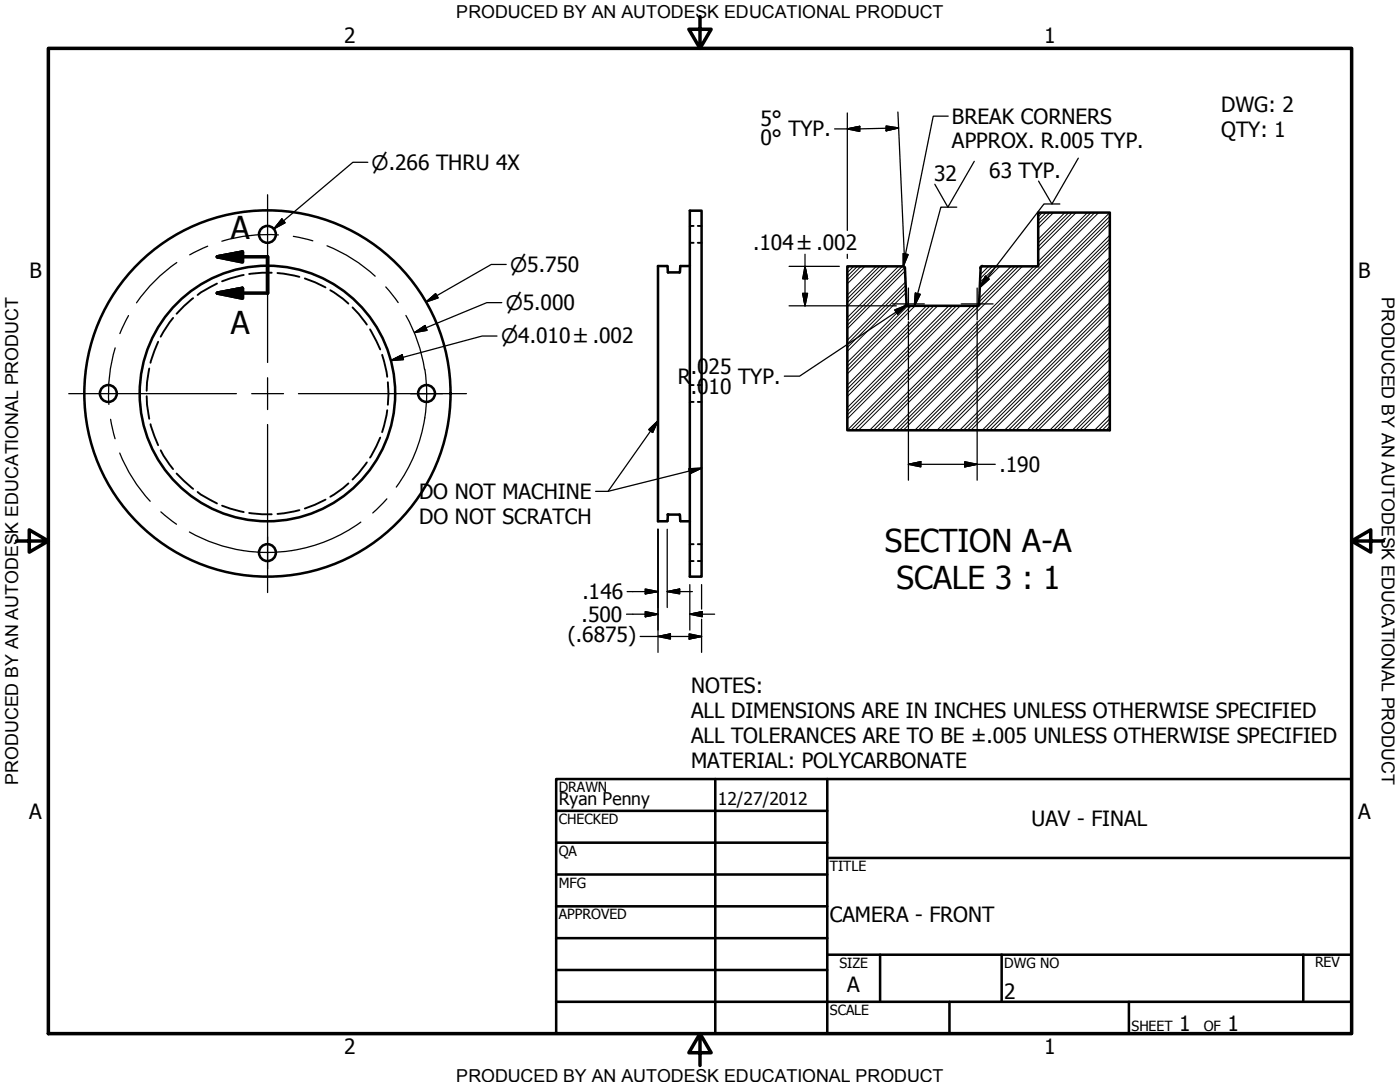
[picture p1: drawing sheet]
<svg xmlns="http://www.w3.org/2000/svg" width="279mm" height="216mm" viewBox="0 0 279 216" stroke-linecap="round" stroke-linejoin="round" font-family="sans-serif">
<!-- layer: Visible (ANSI) -->
<g fill="none" stroke="#000" stroke-width=".51">
<path d="M133.1 53.1h.1M133.2 53.1h-1.9v50.9h1.9M133.2 53.1l.1 1.2M133.3 54.3v.1M133.3 54.4h2.3M137.7 42h2.3v73.1h-2.3zM137.7 53.1h-1.9l-.1 1.2M180.2 53.1l.3 .2 .1 .2 .3 7.2M180.2 53.1h-11.1v32.8h52.4v-43.5h-14.3v10.7h-11.1M195.7 53.5l-.3 7.2M196.1 53.1h-.2l-.3 .4M180.8 60.7l.1 .2 .4 .2"/>
<path d="M181.3 61h13.7M195.5 60.7l-.3 .3-.2 .1M133.2 103.9h-.1M133.3 102.7l-.1 1.2M133.3 102.6l-.1 .1M133.3 102.7h2.3M135.6 102.7h.1M135.7 102.7l.1 1.2M135.8 104h1.9"/>
<circle cx="53.4" cy="46.8" r="1.68"/>
<circle cx="21.6" cy="78.5" r="1.68"/>
<circle cx="53.4" cy="78.5" r="36.5"/>
<circle cx="53.4" cy="78.5" r="25.5"/>
<circle cx="85.1" cy="78.5" r="1.68"/>
<circle cx="53.4" cy="110.3" r="1.68"/>
</g>
<!-- layer: Hidden (ANSI) -->
<g fill="none" stroke="#000" stroke-width=".38">
<path d="M38.5 59.5l-1.8 1.6-1.5 1.5M43.3 56.6l-3.2 1.8-.7 .5M48.6 54.9l-2.7 .7-1.6 .5M54.2 54.4h-1.9l-2.6 .3M55.4 54.5l4.4 .7M60.8 55.6l2.1 .7 2.1 1M65.9 57.9l2.6 1.7 1 1M137.7 45.1h.7M137.7 48.5h.7M139.3 45.1h.7M139.3 48.5h.7M29.3 79.1v1.6l.5 2.9"/>
<path d="M29.8 73.5l-.5 2.8v1.7M31.6 68.2l-1.6 4.2M34.5 63.4l-2.4 3.8M70.4 61.3l1.2 1.3 1.6 2.2M73.9 65.7l2 4M76.3 70.8l1 4.4M77.4 76.3l.1 2.2-.1 2.3M137.7 76.8h.7M139.3 76.8h.7M30 84.6l1.6 4.2M32.1 89.9l.5 1 1.9 2.7M35.2 94.5l3.3 3"/>
<path d="M39.4 98.2l.7 .5 3.2 1.8M65 99.7l-2.1 1-2.1 .8M69.5 96.5l-1 .9-2.6 1.7M73.2 92.3l-1.6 2.1-1.2 1.3M75.9 87.3l-2 4M77.3 81.9l-1 4.3M137.7 80.2h.7M139.3 80.2h.7M44.3 100.9l1.6 .6 2.7 .7M49.7 102.4l2.6 .2h1.9M59.8 101.8l-4.4 .8M137.7 108.6h.7"/>
<path d="M137.7 112h.7M139.3 108.6h.7M139.3 112h.7"/>
</g>
<!-- layer: Section Line (ANSI) -->
<path d="M43.4 58.5l5-1v2zM43.4 51.2l5-.9v2zM43.4 51.2h10v7.3h-10" fill="none" stroke="#000" stroke-width=".7"/>
<path d="M43.4 58.5l5-1zM43.4 58.5l5-1v2zM43.4 51.2l5-.9zM43.4 51.2l5-.9v2z" fill="#000" stroke="#000" stroke-width=".7"/>
<!-- layer: Border (ANSI) -->
<path d="M9.7 9.7h260v196.5h-260zM139.7 3.3v6.4l-2.2-3.9h4.4l-2.2 3.9M3.3 107.9h6.4l-3.9-2.2v4.5l3.9-2.3M269.7 107.9l3.9 2.3v-4.5l-3.9 2.2h6.4M139.7 206.2l2.2 3.9h-4.4l2.2-3.9v6.4" fill="none" stroke="#000" stroke-width=".7"/>
<!-- layer: Hatch (ANSI) -->
<g fill="none" stroke="#000" stroke-width=".2">
<path d="M170.4 53.1l-1.3 1.3M171.1 53.1l-2 2M171.8 53.1l-2.7 2.8M172.6 53.1l-3.5 3.5M174.9 53.1l-5.8 5.8M175.6 53.1l-6.5 6.5M176.3 53.1l-7.2 7.3M177.1 53.1l-8 8.1M179.3 53.1l-10.2 10.3M180.1 53.1l-11 11M180.5 53.4l-11.4 11.5M180.6 54.1l-11.5 11.5"/>
<path d="M180.7 56.3l-11.6 11.6M180.7 57l-11.6 11.6M180.7 57.7l-11.6 11.6M180.8 58.4l-11.7 11.7M197.3 53.1l-1.7 1.7M198.1 53.1l-2.5 2.5M198.8 53.1l-3.2 3.2M199.5 53.1l-4 4.1M201.8 53.1l-6.3 6.4M202.6 53.1l-7.2 7.2M203.3 53.1l-32.7 32.8M204 53.1l-32.7 32.8"/>
<path d="M206.3 53.1l-32.8 32.8M207 53.1l-32.7 32.8M208 42.4l-.8 .8M208.8 42.4l-1.6 1.6M209.5 42.4l-2.3 2.3M210.2 42.4l-3 3.1M212.5 42.4l-5.3 5.4M213.3 42.4l-6.1 6.1M214 42.4l-6.8 6.8M214.8 42.4l-7.6 7.6M217 42.4l-9.8 9.8M217.7 42.4l-10.5 10.6"/>
<path d="M218.5 42.4l-43.4 43.5M219.3 42.4l-43.5 43.5M221.5 55.9l-30 30M221.5 51.4l-34.5 34.5M221.5 46.9l-38.9 39M221.5 42.4l-43.4 43.5M221.5 56.6l-29.2 29.3M221.5 52.1l-33.7 33.8M221.5 47.7l-38.2 38.2M221.5 43.2l-42.7 42.7M221.5 57.4l-28.5 28.5M221.5 52.9l-33 33"/>
<path d="M221.5 48.4l-37.5 37.5M221.5 43.9l-42 42M221.5 58.2l-27.8 27.7M221.5 53.7l-32.2 32.2M221.5 49.1l-36.7 36.8M221.5 44.6l-41.2 41.3M180.8 60.6l-11.7 11.7M181.2 61l-12.1 12.1M181.9 61l-12.8 12.9M182.6 61l-13.5 13.6M184.9 61l-15.8 15.8M185.6 61l-16.5 16.6"/>
<path d="M186.4 61l-17.3 17.4M187.1 61l-18 18.1M189.4 61l-20.3 20.3M190.1 61l-21 21.1M190.9 61l-21.8 21.8M191.6 61l-22.5 22.6M193.9 61l-24.8 24.9M194.6 61l-24.8 24.9M221.5 78.4l-7.5 7.5M221.5 73.9l-12 12M221.5 69.3l-16.5 16.6M221.5 64.9l-21 21"/>
<path d="M221.5 60.4l-25.5 25.5M221.5 79.1l-6.8 6.8M221.5 74.6l-11.3 11.3M221.5 70.1l-15.8 15.8M221.5 65.6l-20.3 20.3M221.5 61.2l-24.8 24.7M221.5 79.8l-6 6.1M221.5 75.4l-10.6 10.5M221.5 70.9l-15 15M221.5 66.4l-19.5 19.5M221.5 61.8l-24 24.1M221.5 76.1l-9.8 9.8"/>
<path d="M221.5 71.6l-14.3 14.3M221.5 67.1l-18.7 18.8M221.5 62.6l-23.3 23.3M221.5 82.8l-3.1 3.1M221.5 83.6l-2.3 2.3M221.5 84.3l-1.5 1.6M221.5 85.1l-.8 .8M221.5 80.6l-5.3 5.3"/>
</g>
<!-- layer: Title (ANSI) -->
<g fill="none" stroke="#000" stroke-width=".51">
<path d="M111 155.4h158.7v50.8h-158.7zM142.7 155.4v50.8M165.1 155.4v50.8M111 161.8h54.1M111 168.1h54.1M111 174.5h54.1M165.1 171.2h104.6M111 180.8h54.1M111 187.2h54.1M111 193.5h54.1M111 199.9h158.7M165.1 190.5h104.6"/>
<path d="M175.6 190.5v9.4M189.5 199.9v6.3M199.9 190.5v9.4M225.3 199.9v6.3M260.1 190.5v9.4"/>
</g>
<!-- layer: Center Mark (ANSI) -->
<path d="M53.4 38.9v33.4M181.3 57.5v6.3M195 57.5v6.3M13.7 78.5h33.5M50.2 78.5h6.4M53.4 75.4v6.3M59.6 78.5h33.5M82 78.5h6.3M178.1 60.6h6.4M191.8 60.6h6.4M53.4 84.7v33.5M53.4 107.1v6.4" fill="none" stroke="#000" stroke-width=".25"/>
<!-- layer: Dimension (ANSI) -->
<g fill="none" stroke="#000" stroke-width=".25">
<path d="M169.1 25.7l2.5-.5v1zM169.1 22.5v23.5M176.8 25.1l2.5 .4-2.5 .6zM179.2 22.4l1.3 28.3M179.3 25.5l-12.7 .2M189.2 23.2h-3l-5.9 29.9M101 52.8h-3l-13 7.5M157.5 53.1h10M160.2 58.5h1l-.5 2.5zM160.7 53.1l.5 2.5h-1zM160.7 50.7v10.3M169.1 50.7v.9"/>
<path d="M180.3 50.6l.9 .2-.9 2.3zM78 71.9l2.3-1.1 .2 1zM82.7 66.4l2.1-1.4 .4 .9zM85 60.3l1.9-1.7 .5 .8zM99.2 67.1h-3l-18.2 4.8M100.1 60.4h-2.9l-14.5 6M157.5 61h21.4M178.6 61.8l2.4-.9-1.9 1.8zM181 60.9l-21.4 14.2h-3.1M181.3 64.2v31.6M195 64.2v31.6M181.3 92.6l2.5-.5v1.1z"/>
<path d="M181.3 92.6h17.3M192.5 92.1l2.5 .5-2.5 .6zM125.2 118h6.1M128.8 117.5l2.5 .5-2.5 .5zM131.3 105.6v24.6M133.2 118l2.4-.5v1zM133.2 118h5M133.2 105.6v15.6M137.7 116.6v9.1M140 116.6v4.9M125 122.6h6.3M127.8 127h12.2"/>
<path d="M128.8 122l2.5 .6-2.5 .5zM131.3 127l2.5-.5v1zM137.5 126.5l2.5 .5-2.5 .5zM137.7 122.6l2.4-.6v1.1zM137.7 122.6h4.9M140 123.6v6.6"/>
</g>
<g fill="#000" stroke="#000" stroke-width=".25">
<path d="M169.1 25.7l2.5-.5zM169.1 25.7l2.5-.5v1zM176.8 26.1l2.5-.6zM176.8 25.1l2.5 .4-2.5 .6zM85 60.3l1.9-1.7zM85 60.3l1.9-1.7 .5 .8zM160.2 58.5l.5 2.5zM160.2 58.5h1l-.5 2.5zM160.7 53.1l.5 2.5zM160.7 53.1l.5 2.5h-1zM180.3 50.6v2.5zM180.3 50.6l.9 .2-.9 2.3z"/>
<path d="M78 71.9l2.3-1.1zM78 71.9l2.3-1.1 .2 1zM82.7 66.4l2.1-1.4zM82.7 66.4l2.1-1.4 .4 .9zM179.1 62.7l1.9-1.8zM178.6 61.8l2.4-.9-1.9 1.8zM181.3 92.6l2.5-.5zM181.3 92.6l2.5-.5v1.1zM192.5 93.2l2.5-.6zM192.5 92.1l2.5 .5-2.5 .6zM128.8 118.5l2.5-.5zM128.8 117.5l2.5 .5-2.5 .5z"/>
<path d="M133.2 118l2.4-.5zM133.2 118l2.4-.5v1zM128.8 123.1l2.5-.5zM128.8 122l2.5 .6-2.5 .5zM131.3 127l2.5-.5zM131.3 127l2.5-.5v1zM137.5 127.5l2.5-.5zM137.5 126.5l2.5 .5-2.5 .5zM137.7 122.6l2.4-.6zM137.7 122.6l2.4-.6v1.1z"/>
</g>
<!-- layer: Centerline (ANSI) -->
<g fill="none" stroke="#000" stroke-width=".25">
<path d="M35.3 52.4a31.8 31.8 0 0 0-8.1 8M41.5 49.1l-3.6 1.7M55.6 46.9a31.7 31.7 0 0 0-11.3 1.2M58.5 47.2l3.9 .9M65.3 49a31.8 31.8 0 0 1 9.6 6.1M77 57.3l2.5 3.1M23 69.4a31.7 31.7 0 0 0-1.3 11.3M25.7 63l-1.8 3.6M81 63a31.7 31.7 0 0 1 3.7 10.7M84.8 73.7a31.8 31.8 0 0 1-5.7 23.5M22.1 83.7l.9 3.9M23.9 90.4a31.8 31.8 0 0 0 6.1 9.6"/>
<path d="M77.2 99.5l-2.8 2.9M32.1 102.1l3.1 2.5M72 104.2a31.7 31.7 0 0 1-34.2 1.9"/>
</g>
<!-- layer: Symbol (ANSI) -->
<g fill="none" stroke="#000" stroke-width=".25">
<path d="M73.4 32.4h-3l-15.7 13.3M194.4 32.2l-5.2 9.1-2.6-4.5M215.2 31.6l-5.3 9.1-2.6-4.6M56.3 43.7l.6 .7-2.2 1.3zM190.9 41.3h-3.1l-5.2 19.3M196.7 55.1l.7 .6-1.9 1.7zM211.5 40.7h-3.2l-12.8 16.7M182.5 60.8v.2l.1-.2M182.5 60.6l.2-2.1 .9 .2-.8 1.9M182.6 60.8l-.1 .2M129.5 85.7l1.8-1.8-1.1 2.4zM131.3 83.9l-10 14.1"/>
<path d="M137.5 93.5l2.5-.1-2.3 1.1zM140 93.4l-18.7 4.6h-2.4"/>
</g>
<path d="M56.3 43.7l-1.6 2zM56.3 43.7l.6 .7-2.2 1.3zM182.7 58.5l-.2 2.5zM182.7 58.5l.9 .2-1.1 2.3zM196.7 55.1l-1.2 2.3zM196.7 55.1l.7 .6-1.9 1.7zM131.3 83.9l-1.1 2.4zM129.5 85.7l1.8-1.8-1.1 2.4zM137.7 94.5l2.3-1.1zM137.5 93.5l2.5-.1-2.3 1.1z" fill="#000" stroke="#000" stroke-width=".25"/>
<g font-size="6.3">
<text x="46" y="47.8">A</text>
<text x="46" y="66.6">A</text>
<text x="176.6" y="110">SECTION A-A</text>
<text x="178.9" y="117.5">SCALE 3 : 1</text>
</g>
<g font-size="4.2">
<text x="68.7" y="8.6">2</text>
<text x="208.4" y="8.6">1</text>
<text x="243.7" y="22.4">DWG: 2</text>
<text x="151.8" y="25.1">5°</text>
<text x="151.8" y="29">0°</text>
<text x="157.4" y="27.1">TYP.</text>
<text x="190" y="29.5">APPROX. R.005 TYP.</text>
<text x="190" y="24.7">BREAK CORNERS</text>
<text x="243.7" y="27.4">QTY: 1</text>
<text x="197.4" y="35.4">63 TYP.</text>
<text x="186.4" y="36.1">32</text>
<text x="150.3" y="49.8">.104 ±.002</text>
<text x="5.9" y="55.5">B</text>
<text x="271.1" y="55.5">B</text>
<text x="135.3" y="76.6">R</text>
<text x="137.9" y="74.6">.025</text>
<text x="147.3" y="76.6">TYP.</text>
<text x="137.9" y="78.5">.010</text>
<text x="199.5" y="94.2">.190</text>
<text x="83.6" y="99.6">DO NOT MACHINE</text>
<text x="83.6" y="104.6">DO NOT SCRATCH</text>
<text x="116.3" y="119.5">.146</text>
<text x="116.1" y="124.1">.500</text>
<text x="113.3" y="128.1">(.6875)</text>
<text x="137.9" y="138.2">NOTES:</text>
<text x="137.9" y="143.3">ALL DIMENSIONS ARE IN INCHES UNLESS OTHERWISE SPECIFIED</text>
<text x="137.9" y="148.3">ALL TOLERANCES ARE TO BE ±.005 UNLESS OTHERWISE SPECIFIED</text>
<text x="137.9" y="153.3">MATERIAL: POLYCARBONATE</text>
<text x="5.8" y="163.4">A</text>
<text x="205.9" y="164.8">UAV - FINAL</text>
<text x="271" y="163.4">A</text>
<text x="165.6" y="183.9">CAMERA - FRONT</text>
<text x="169.1" y="198">A</text>
<text x="200.4" y="199.4">2</text>
<text x="235.3" y="205.7">1</text>
<text x="245" y="205.7">1</text>
<text x="68.7" y="210.3">2</text>
<text x="208.4" y="210.3">1</text>
</g>
<g font-size="4">
<text x="74.2" y="33.9">⌀.266 THRU 4X</text>
<text x="101.8" y="54.2">⌀5.750</text>
<text x="101" y="61.8">⌀5.000</text>
<text x="100" y="68.5">⌀4.010 ±.002</text>
</g>
<g font-size="3.6">
<text x="91.1" y="3.6">PRODUCED BY AN AUTODESK EDUCATIONAL PRODUCT</text>
<text x="275.8" y="59.3" transform="rotate(90 275.8 59.3)">PRODUCED BY AN AUTODESK EDUCATIONAL PRODUCT</text>
<text x="3.6" y="156.6" transform="rotate(-90 3.6 156.6)">PRODUCED BY AN AUTODESK EDUCATIONAL PRODUCT</text>
<text x="91.1" y="215.9">PRODUCED BY AN AUTODESK EDUCATIONAL PRODUCT</text>
</g>
<g font-size="3.5">
<text x="111.5" y="160.6">Ryan Penny</text>
<text x="143.3" y="160.7">12/27/2012</text>
</g>
<g font-size="2.8">
<text x="111.5" y="158">DRAWN</text>
<text x="111.5" y="164.4">CHECKED</text>
<text x="111.5" y="170.8">QA</text>
<text x="165.6" y="173.7">TITLE</text>
<text x="111.5" y="177.1">MFG</text>
<text x="111.5" y="183.5">APPROVED</text>
<text x="167.5" y="193.1">SIZE</text>
<text x="200.4" y="193.1">DWG NO</text>
<text x="262.4" y="193">REV</text>
<text x="165.6" y="202.5">SCALE</text>
<text x="225.8" y="205.7">SHEET</text>
<text x="240.2" y="205.7">OF</text>
</g>
</svg>
